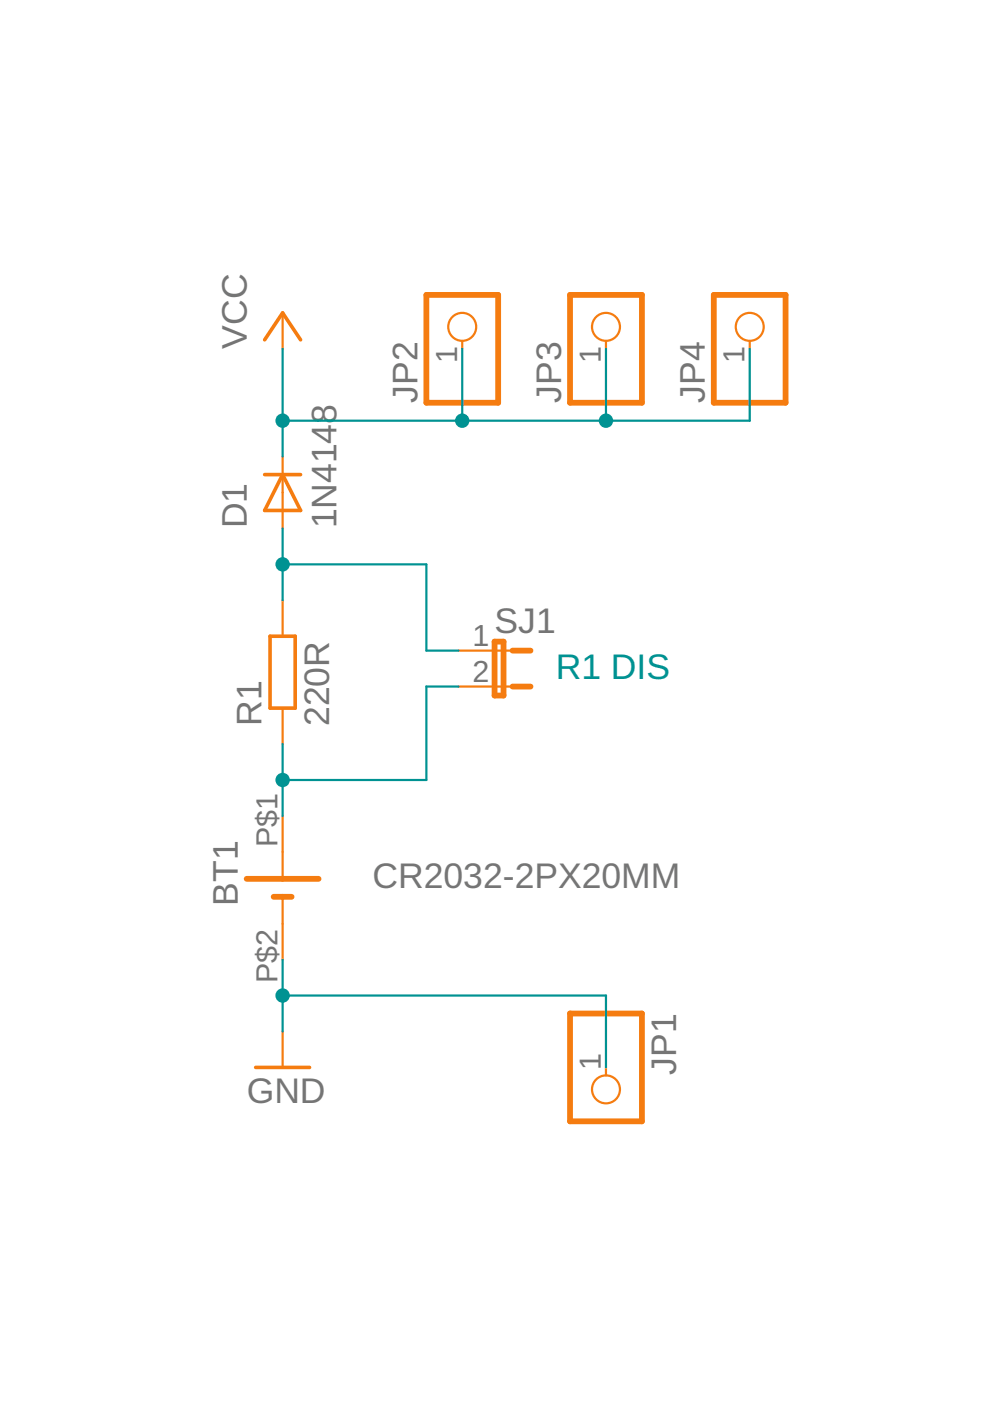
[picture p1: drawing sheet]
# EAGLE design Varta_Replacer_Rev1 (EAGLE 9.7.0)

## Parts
BT1  CR2032-2PX20MM  [CR2032_2PX20]
D1  1N4148  DIODEDO-1N4148  [DO-1N4148]
JP1  PINHD-1X1  [1X01]
JP2  PINHD-1X1  [1X01]
JP3  PINHD-1X1  [1X01]
JP4  PINHD-1X1  [1X01]
R1  220R  R-EU_0207/10  [0207/10]
SJ1  JUMPER-2SJ  [SJ-2]

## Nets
BAT+: BT1.P$1(+) R1.1 SJ1.2
GND: BT1.P$2(-) JP1.1
N$2: D1.A R1.2 SJ1.1
VCC: D1.C JP2.1 JP3.1 JP4.1

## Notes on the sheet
- R1 DIS
